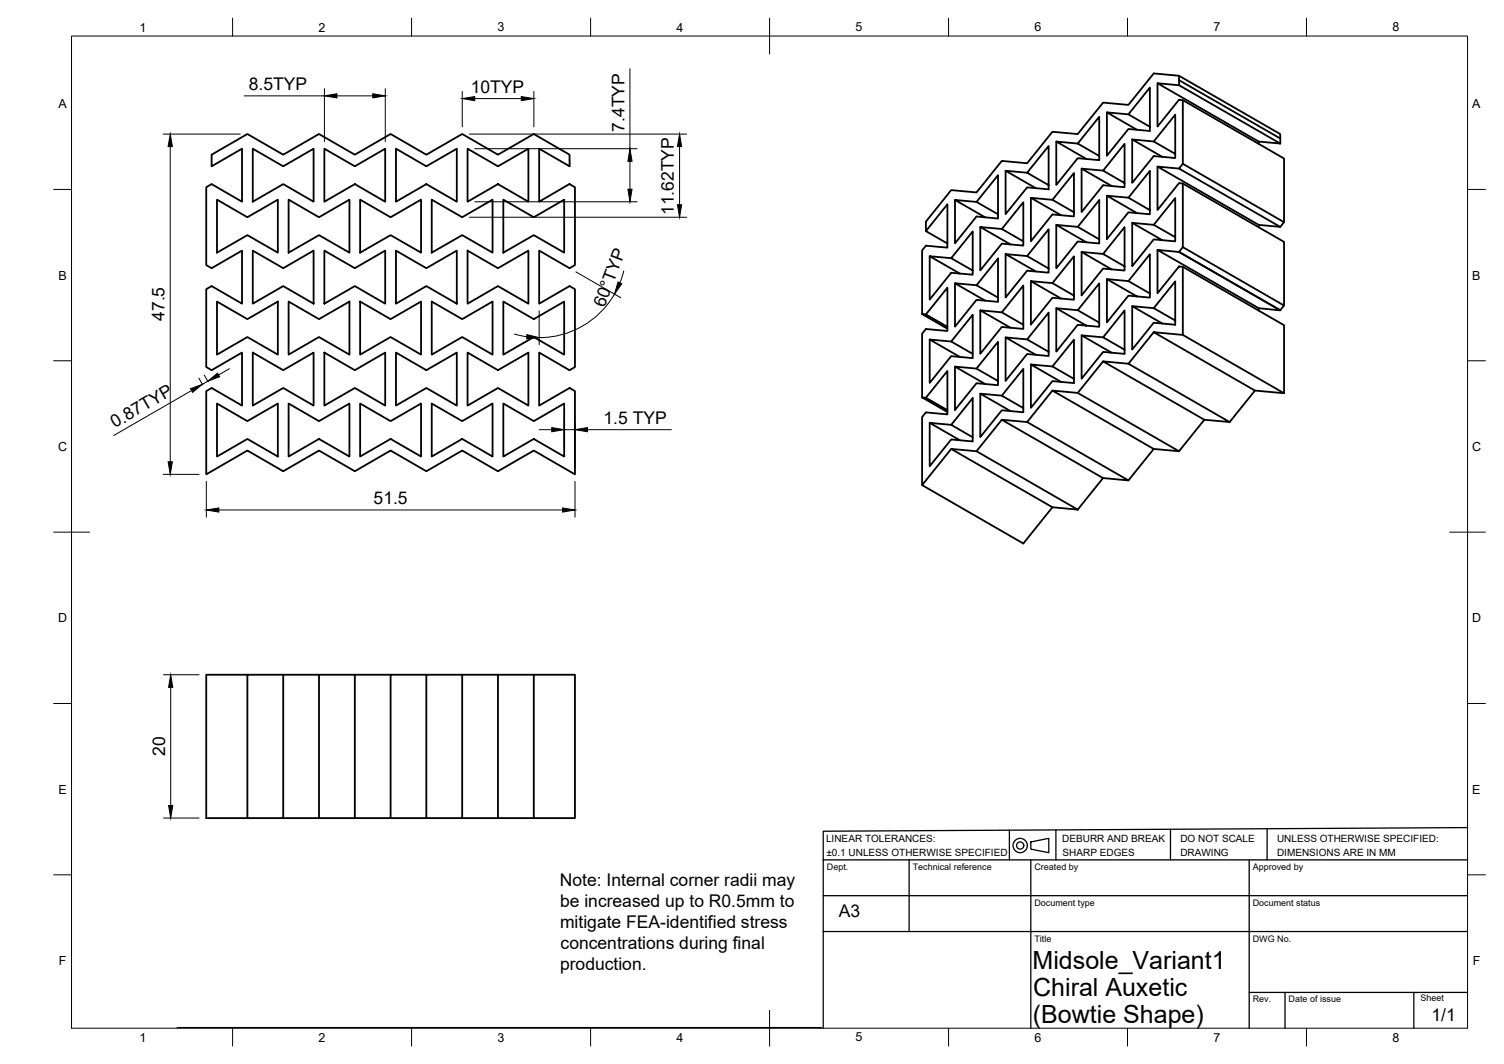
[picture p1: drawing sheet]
<svg xmlns="http://www.w3.org/2000/svg" width="420mm" height="297mm" viewBox="0 0 420 297" stroke-linecap="round" stroke-linejoin="round" font-family="sans-serif">
<!-- layer: Visible -->
<g fill="none" stroke="#000" stroke-width=".51">
<path d="M295.1 39.5v12.1l6-7.4 6 .5v-12.1l-6 7.5 6 3.4M309.2 31.4v12.1l6-7.5 6 .6v-12.1l-6 7.4 6 3.5M315.2 31.9l-6-.5 8.4 4.8M316.3 38.9v12.1l6-7.4 6 .5v-12.1l-6 7.5 6 3.5M322.3 39.5l-6-.6 8.4 4.9M323.4 23.2v12.1l6-7.5M329.4 27.9l1 .1 28.3 16.2v17.8M329.4 27.9h.1M329.4 21.2v1.2l28.3 16.3M329.4 22.4v1.4l28.3 16.3-6.1-.6M329.4 23.8l-6-.6 28.2 16.3v.7M330.4 28v17.7l28.3 16.3-1 1.3"/>
<path d="M357.7 38.7v-1.3l-28.3-16.2-7.1-.7-7.1 8.8-7-.7-7.1 8.8-7.1-.6-7.1 8.8-7-.7-7.1 8.8-7.1-.6-7 8.8v2.6M357.7 38.7v1.4M59.1 43.2l10-5.8 10 5.8 10-5.8 10 5.8 10-5.8 10 5.8 10-5.8 10 5.8 10-5.8 10 5.8 .1 3.2-8.6-4.9v14.8l8.5-4.9 1.5 .9v21.7l-1.5 .9-8.5-4.9v14.8l8.5-4.9 1.5 .8v21.8l-1.5 .9-8.5-5v14.8l8.6-4.9 1.4 .9v23.2l-11.5-6.6-10 5.8-10-5.8-10 5.8-10-5.8-10 5.8-10-5.8-10 5.8-10-5.8-11.5 6.6v-23.2l1.5-.9 8.5 4.9v-14.8l-8.5 4.9-1.5-.8v-21.8l1.5-.8 8.5 4.9v-14.8l-8.5 4.9-1.5-.9v-21.7l1.5-.9 8.5 4.9v-14.8l-8.5 4.9zM60.6 55.7l8.5 4.9 8.5-4.9v14.8l-8.5-4.9-8.5 4.9zM70.6 41.5l8.5 4.9 8.5-4.9v14.8l-8.5-4.9-8.5 4.9zM80.6 55.7l8.5 4.9 8.5-4.9v14.8l-8.5-4.9-8.5 4.9zM90.6 41.5l8.5 4.9 8.5-4.9v14.8l-8.5-4.9-8.5 4.9zM100.6 55.7l8.5 4.9 8.5-4.9v14.8l-8.5-4.9-8.5 4.9zM110.6 41.5l8.5 4.9 8.5-4.9v14.8l-8.5-4.9-8.5 4.9zM120.6 55.7l8.5 4.9 8.5-4.9v14.8l-8.5-4.9-8.5 4.9zM130.6 41.5l8.5 4.9 8.5-4.9v14.8l-8.5-4.9-8.5 4.9zM140.6 55.7l8.5 4.9 8.5-4.9v14.8l-8.5-4.9-8.5 4.9z"/>
<path d="M266.8 55.8v12.1l6-7.5 6 .6v-12.1l-6 7.5 6 3.4M272.8 56.4l-6-.6 8.4 4.9M280.9 47.7v12.1l6-7.5 6 .6v-12.1l-6 7.4 6 3.5M286.9 48.2l-6-.5 8.4 4.8M288 55.2v12.1l6-7.4 6 .5v-12.1l-6 7.5 6 3.5M294 55.8l-6-.6 8.4 4.9M301.1 40.1l-6-.6 8.4 4.9M302.2 47.1v12.1l6-7.5 6 .6v-12.1l-6 7.4 6 3.5M308.2 47.6l-6-.5 8.4 4.8M309.2 54.6v12.1l6-7.4 6 .5v-12.1l-6 7.5 6 3.5M315.2 55.2l-6-.6 8.4 4.9M323.4 46.5v12.1l6-7.5 1 .1 28.3 16.3v17.8"/>
<path d="M329.4 47.1l-6-.6 28.2 16.3v.6M330.4 45.7l-1 1.4 28.3 16.2M330.4 51.2v17.8l28.3 16.3-1 1.3M70.6 70l8.5 4.9 8.5-4.9v14.8l-8.5-4.9-8.5 4.9zM90.6 70l8.5 4.9 8.5-4.9v14.8l-8.5-4.9-8.5 4.9zM110.6 70l8.5 4.9 8.5-4.9v14.8l-8.5-4.9-8.5 4.9zM130.6 70l8.5 4.9 8.5-4.9v14.8l-8.5-4.9-8.5 4.9zM259.7 71.5v12.1l6-7.5 6 .6v-12.1l-6 7.5 6 3.4M264.7 68l-6-3.5 6-7.5v12.1l-6-.5-1.1 1.3v17.8M265.7 72.1l-6-.6 8.4 4.9M266.8 79.1v12.1l6-7.5 6 .6v-12.1l-6 7.4 6 3.5M272.8 79.6l-6-.5 8.4 4.8"/>
<path d="M273.9 63.4v12.1l6-7.5 6 .6v-12.1l-6 7.4 6 3.5M279.9 63.9l-6-.5 8.4 4.8M280.9 70.9v12.1l6-7.4 6 .5v-12.1l-6 7.5 6 3.5M286.9 71.5l-6-.6 8.4 4.9M288 78.5v12.1l6-7.5 6 .6v-12.1l-6 7.4 6 3.5M294 79l-6-.5 8.4 4.8M295.1 62.8v12.1l6-7.5 6 .6v-12.1l-6 7.4 6 3.5M301.1 63.3l-6-.5 8.4 4.8M302.2 70.3v12.2l6-7.5 6 .5v-12.1l-6 7.5 6 3.5M308.2 70.9l-6-.6 8.4 4.9M309.2 77.9l6 .6M316.3 62.2l6 .6"/>
<path d="M323.4 69.8v12.1l6-7.5M328.3 66.2l-6-3.4 6-7.5v12.1l-6-.6-6 7.5v-12.1l8.4 4.9M329.4 74.4l1 .1 28.3 16.3v19M329.4 74.4h.1M330.4 74.5v19l28.3 16.3-8.1-.8M330.4 69l-1 1.3 28.3 16.3M351.6 62.8l6.1 .5M60.6 84.2l8.5 4.9 8.5-4.9v14.8l-8.5-4.9-8.5 4.9zM70.6 98.4l8.5 4.9 8.5-4.9v14.8l-8.5-4.9-8.5 4.9zM80.6 84.2l8.5 4.9 8.5-4.9v14.8l-8.5-4.9-8.5 4.9zM90.6 98.4l8.5 4.9 8.5-4.9v14.8l-8.5-4.9-8.5 4.9zM100.6 84.2l8.5 4.9 8.5-4.9v14.8l-8.5-4.9-8.5 4.9z"/>
<path d="M110.6 98.4l8.5 4.9 8.5-4.9v14.8l-8.5-4.9-8.5 4.9zM120.6 84.2l8.5 4.9 8.5-4.9v14.8l-8.5-4.9-8.5 4.9zM130.6 98.4l8.5 4.9 8.5-4.9v14.8l-8.5-4.9-8.5 4.9zM140.6 84.2l8.5 4.9 8.5-4.9v14.8l-8.5-4.9-8.5 4.9zM258.7 87.8l6-7.5v12.1l-6-.6-1.1 1.4v17.7M259.7 94.8v12.1l6-7.5 6 .6v-12.1l-6 7.4M264.7 91.2l-6-3.4-1.1-.1 7.1 4.1M271.7 98.8l-6-3.5-6-.5 8.4 4.8M273.9 86.6v12.1l6-7.4 6 .5v-12.1l-6 7.5M280.9 94.2v12.1l6-7.5 6 .6v-12.1l-6 7.4 6 3.5M285.9 90.7l-6-3.5-6-.6 8.4 4.9M286.9 94.7l-6-.5 8.4 4.8"/>
<path d="M295.1 86l6 .6M302.2 93.6v12.1l6-7.5 6 .6v-12.1l-6 7.5 6 3.4M307.1 90.1l-6-3.5 6-7.5v12.1l-6-.5-6 7.5v-12.2l8.4 4.9M308.2 94.2l-6-.6 8.4 4.9M316.3 85.5v12.1l6-7.5 6 .6v-12.1l-6 7.4 6 3.5M321.2 81.9l-6-3.4 6-7.5v12.1l-6-.6-6 7.5v-12.1l8.4 4.9M322.3 92.7l-7.1 8.8 28.3 16.3-7.1-.6M322.3 86l-6-.5 8.4 4.8M330.4 93.5l-8.1-.8 28.3 16.3-7.1 8.8M351.6 86l6.1 .6M357.7 86.6l-28.3-16.3-6-.5 28.2 16.2v.7M60.6 112.7l8.5 4.9 8.5-4.9v14.8l-8.5-5-8.5 5z"/>
<path d="M80.6 112.7l8.5 4.9 8.5-4.9v14.8l-8.5-5-8.5 5zM100.6 112.7l8.5 4.9 8.5-4.9v14.8l-8.5-5-8.5 5zM120.6 112.7l8.5 4.9 8.5-4.9v14.8l-8.5-5-8.5 5zM140.6 112.7l8.5 4.9 8.5-4.9v14.8l-8.5-5-8.5 5zM258.7 111l6-7.4v12.1l-6-.6-1.1 1.3v19M259.7 118.1v12.1l6-7.5 6 .5v-12.1l-6 7.5 6 3.5M264.7 114.5l-6-3.5-1.1-.1 7.1 4.1M265.7 118.6l-6-.5 8.4 4.8M266.8 102.3v12.2l6-7.5 6 .5v-12.1l-6 7.5 6 3.5M272.8 102.9l-6-.6 8.4 4.9M273.9 109.9v12.1l6-7.5 6 .6v-12.1l-6 7.5 6 3.4M279.9 117.2l-7.1 8.8 28.3 16.3"/>
<path d="M279.9 110.5l-6-.6 8.4 4.9M286.9 117.8l-7-.6 28.2 16.3-7 8.8M288 101.8v12.1l6-7.5 6 .5v-12.1l-6 7.5 6 3.5M294 109l-7.1 8.8 28.3 16.3-7.1-.6M294 102.3l-6-.5 8.4 4.8M301.1 109.7l-7.1-.7 28.3 16.3-7.1 8.8M308.2 100.9l-7.1 8.8 28.3 16.3-7.1-.7M315.2 101.5l-7-.6 28.2 16.3M336.4 117.2l-7 8.8M265.7 125.3l-8.1 10.1 28.3 16.3 8.1-10.1-28.3-16.3 7.1 .7M294 141.6l7.1 .7M69.1 188.4h-11.5v40h11.5v-40h10"/>
<path d="M89.1 188.4h-10v40h-10M99.1 188.4h-10v40h-10M109.1 188.4h-10v40h-10M119.1 188.4h-10v40h-10M129.1 188.4h-10v40h-10M139.1 188.4h-10v40h-10M149.1 188.4h11.5v40h-11.5zM149.1 188.4h-10v40h-10M139.1 228.4h10"/>
</g>
<!-- layer: Border -->
<g fill="none" stroke="#000" stroke-width=".28">
<path d="M20 10.1h390v276.9h-390zM65 5.1v5M115 5.1v5M165 5.1v5M215 5.1v10M265 5.1v5M315 5.1v5M365 5.1v5M15 52.9h5M410 52.9h5M15 100.7h5M410 100.7h5"/>
<path d="M15 148.6h10M405 148.6h10M15 196.4h5M410 196.4h5M15 244.2h5M410 244.2h5M65 287v5M115 287v5M165 287v5M215 282.1v9.9M265 287v5M315 287v5"/>
<path d="M365 287v5"/>
</g>
<!-- layer: TitleBlock -->
<g fill="none" stroke="#000" stroke-width=".36">
<path d="M282 231.8v8.3M288 235l5-1v4l-5-.9zM295 231.7v8.4M327 231.5v8.6M354 231.4v8.7M410 231l-180 1.1v8M230 250h180M254 240.1v20M288 240.1v46.9M349 240.1v46.9M410 240.1h-180v46.9M230 260.1h180"/>
<path d="M349 277.1h61M359 277.1v9.9M395 277.1v9.9M49.5 286.9h180"/>
<circle cx="285" cy="236" r="2"/>
<circle cx="285" cy="236" r="1.01"/>
</g>
<!-- layer: FD_Dimensions -->
<g fill="none" stroke="#000" stroke-width=".28">
<path d="M176 19.2v22.3M45.6 37.4h21.5M68.2 26.8h22.4M90.6 24.8v14.7M94.1 26.8h10M107.6 24.8v14.7M129.1 25.5v9.9M131.1 37.4h60.7M132.6 27.5h13M149.1 25.5v9.9M47.6 40.9v88M132.6 41.5h45.4"/>
<path d="M132.6 56.3h45.4M176 45v7.8M189.8 40.9v16.3M131.1 60.6h60.7M160.9 75.9l12.5 7.2M174.3 75.6l-1.1 3.4M143.7 93.3l3.4 .7M150.6 86.8v9.5M171.7 82.1a24.3 24.3 0 0 1-21.1 12.2M53.5 109l-21.8 12.6M55.5 105.5l1.1 1.9M57 104.7l1.1 1.9"/>
<path d="M58 106.4l-1.5 .9M64.1 102.9l-3 1.8M150.6 120h3.5M157.6 117.9v7.6M157.6 120h3M160.6 117.9v12.5M164.1 120h23.5M45.6 132.4h10M57.6 134.4v10M160.6 134.4v10M61.1 142.4h96M45.7 188.4h9.9"/>
<path d="M47.7 191.9v33M45.7 228.4h9.9"/>
</g>
<g fill="#000" stroke="#000" stroke-width=".28">
<path d="M90.6 26.8l3.5-.6v1.1zM104.1 26.2l3.5 .6-3.5 .5zM129.1 27.5l3.5-.5v1.1zM145.6 27l3.5 .5-3.5 .6zM47.6 37.4l.6 3.5h-1.2zM175.4 52.8h1.2l-.6 3.5zM176 41.5l.6 3.5h-1.2zM189.8 37.4l.6 3.5h-1.1zM189.3 57.2h1.1l-.6 3.4zM172.7 78.7l1 .5-2 2.9zM147.2 93.4l3.4 .9-3.5 .3zM53.2 108.5l3.3-1.2-2.7 2.2z"/>
<path d="M58 106.4l2.8-2.2 .6 1zM154.1 119.4l3.5 .6-3.5 .5zM160.6 120l3.5-.6v1.1zM47 128.9h1.2l-.6 3.5zM57.6 142.4l3.5-.6v1.2zM157.1 141.8l3.5 .6-3.5 .6zM47.7 188.4l.6 3.5h-1.2zM47.1 224.9h1.2l-.6 3.5z"/>
</g>
<g font-size="7">
<text x="288.5" y="270.6">Midsole_Variant1</text>
<text x="288.6" y="278.1">Chiral Auxetic</text>
<text x="288.6" y="285.6">(Bowtie Shape)</text>
</g>
<g font-size="4.9">
<text x="69.5" y="25.2">8.5TYP</text>
<text x="131.5" y="26">10TYP</text>
<text x="174.5" y="36.8" transform="rotate(-90 174.5 36.8)">7.4TYP</text>
<text x="188.3" y="60.1" transform="rotate(-90 188.3 60.1)">11.62TYP</text>
<text x="46" y="89.6" transform="rotate(-90 46 89.6)">47.5</text>
<text x="168.8" y="86" transform="rotate(-69 168.8 86)">60°TYP</text>
<text x="32.1" y="119.6" transform="rotate(-30 32.1 119.6)">0.87TYP</text>
<text x="168.6" y="118.4">1.5 TYP</text>
<text x="104.4" y="140.8">51.5</text>
<text x="46.1" y="211.1" transform="rotate(-90 46.1 211.1)">20</text>
<text x="156.4" y="247.3">Note: Internal corner radii may</text>
<text x="156.5" y="253.2">be increased up to R0.5mm to</text>
<text x="234.3" y="255.9">A3</text>
<text x="156.5" y="259">mitigate FEA-identified stress</text>
<text x="156.6" y="265">concentrations during final</text>
<text x="156.5" y="270.8">production.</text>
<text x="399.9" y="285.1">1/1</text>
</g>
<g font-size="3.5">
<text x="39" y="8.8">1</text>
<text x="89" y="8.8">2</text>
<text x="139" y="8.8">3</text>
<text x="189" y="8.8">4</text>
<text x="239" y="8.8">5</text>
<text x="289" y="8.8">6</text>
<text x="339" y="8.8">7</text>
<text x="389" y="8.8">8</text>
<text x="16.3" y="30.2">A</text>
<text x="411.3" y="30.2">A</text>
<text x="16.3" y="78">B</text>
<text x="411.3" y="78">B</text>
<text x="16.2" y="125.9">C</text>
<text x="411.2" y="125.9">C</text>
<text x="16.2" y="173.7">D</text>
<text x="411.2" y="173.7">D</text>
<text x="16.3" y="221.6">E</text>
<text x="411.3" y="221.6">E</text>
<text x="16.4" y="269.4">F</text>
<text x="411.4" y="269.4">F</text>
<text x="39" y="290.8">1</text>
<text x="89" y="290.8">2</text>
<text x="139" y="290.8">3</text>
<text x="189" y="290.8">4</text>
<text x="239" y="290.8">5</text>
<text x="289" y="290.8">6</text>
<text x="339" y="290.8">7</text>
<text x="389" y="290.8">8</text>
</g>
<g font-size="2.8">
<text x="230.8" y="235.1">LINEAR TOLERANCES:</text>
<text x="230.9" y="239">±0.1 UNLESS OTHERWISE SPECIFIED</text>
<text x="296.8" y="235">DEBURR AND BREAK</text>
<text x="296.9" y="238.9">SHARP EDGES</text>
<text x="329.8" y="235.1">DO NOT SCALE</text>
<text x="329.8" y="239">DRAWING</text>
<text x="356.8" y="235.1">UNLESS OTHERWISE SPECIFIED:</text>
<text x="356.8" y="239">DIMENSIONS ARE IN MM</text>
</g>
<g font-size="2.5">
<text x="231" y="242.9">Dept.</text>
<text x="255" y="242.9">Technical reference</text>
<text x="289" y="242.9">Created by</text>
<text x="350" y="242.9">Approved by</text>
<text x="289" y="252.8">Document type</text>
<text x="350" y="252.8">Document status</text>
<text x="289" y="262.9">Title</text>
<text x="350" y="262.9">DWG No.</text>
<text x="350" y="279.9">Rev.</text>
<text x="360" y="279.9">Date of issue</text>
<text x="396.8" y="279.6">Sheet</text>
</g>
</svg>
